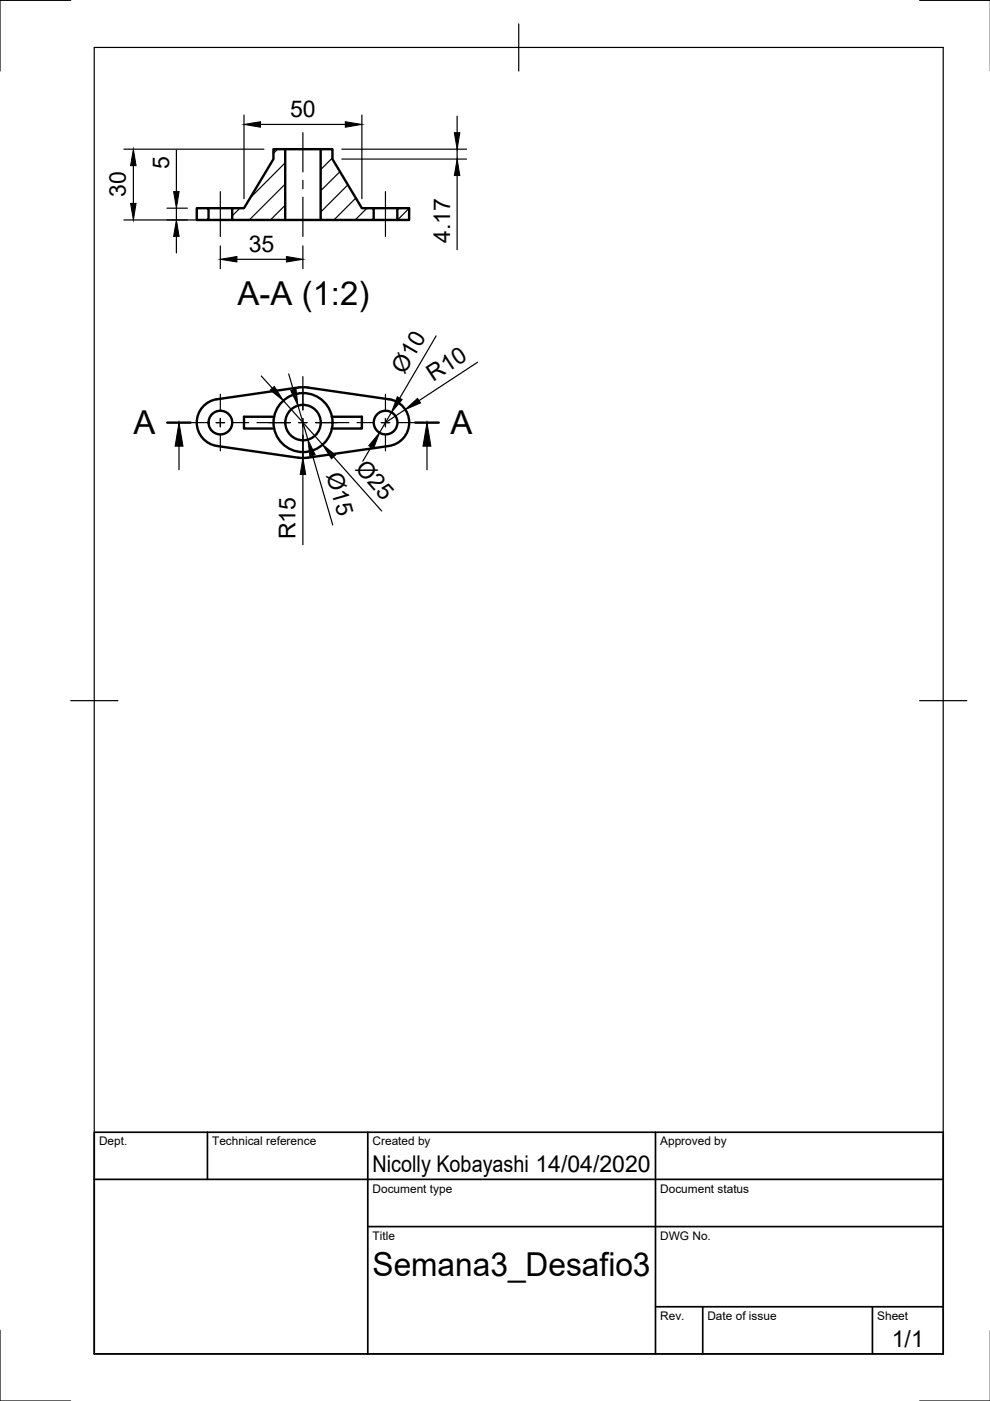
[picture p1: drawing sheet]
<svg xmlns="http://www.w3.org/2000/svg" width="210mm" height="297mm" viewBox="0 0 210 297" stroke-linecap="round" stroke-linejoin="round" font-family="sans-serif">
<!-- layer: Visible -->
<g fill="none" stroke="#000" stroke-width=".51">
<path d="M58 31.6h2.5v15h-11.3v-2.5h2.5l6.3-10.4zM60.5 31.6h7.5M68 31.6h2.5v2.1l6.2 10.4h2.5v2.5h-11.2zM41.7 44.1h2.5v2.5h-2.5zM44.2 44.1h5M44.2 46.6h5M60.5 46.6h7.5M79.2 44.1h5M79.2 46.6h5M84.2 44.1h2.5v2.5h-2.5zM58.1 88.4h-6.4v2.5h6.4M63.2 97h2.1"/>
<path d="M70.4 88.4h6.3v2.5h-6.3M82.4 84.7l-17.9-2.6-18.5 2.6a5 5 0 0 0-4.3 4.9 5 5 0 0 0 4.3 4.9l17.2 2.5M82.4 94.6l-17.1 2.4M82.5 84.6a5 5 0 0 1 4.3 5 5 5 0 0 1-4.3 4.9"/>
<circle cx="46.7" cy="89.6" r="2.51"/>
<circle cx="64.3" cy="89.6" r="6.3"/>
<circle cx="64.3" cy="89.6" r="3.8"/>
<circle cx="81.8" cy="89.6" r="2.51"/>
</g>
<!-- layer: Border -->
<path d="M15 .1h-15v15M20 10.1h180v276.9h-180zM110 5.1v10M195 .1h15M15 148.6h10M195 148.6h10M0 282.1v14.9h15M195 297h15" fill="none" stroke="#000" stroke-width=".25"/>
<!-- layer: TitleBlock -->
<path d="M20 240.1h180v46.9h-180zM20 250h180M44 240.1v9.9M78 240.1v46.9M139 240.1v46.9M78 260.1h122M139 277.1h61M149 277.1v9.9M185 277.1v9.9" fill="none" stroke="#000" stroke-width=".36"/>
<!-- layer: Hatching -->
<g fill="none" stroke="#000" stroke-width=".25">
<path d="M58.9 31.6l-.9 .9M60.5 34.5l-7.5 7.5M60.5 39l-7.6 7.6M70.5 33.5l-2.5 2.5M72.1 36.4l-4.1 4.1M73.8 39.2l-5.8 5.8M41.9 44.1l-.2 .2M44.2 46.3l-.3 .3M50.9 44.1l-1.7 1.7M60.5 43.5l-3.2 3.1M75.4 42l-4.6 4.6M77.8 44.1l-2.5 2.5"/>
<path d="M86.7 44.2l-2.4 2.4"/>
</g>
<!-- layer: Annotations -->
<path d="M35.5 89.6h4.9M88 89.6h5" fill="none" stroke="#000" stroke-width=".51"/>
<path d="M38 94.6v5M90.5 94.6v5" fill="none" stroke="#000" stroke-width=".25"/>
<path d="M38 89.6l.8 5h-1.7zM90.5 89.6l.9 5h-1.7z" fill="#000" stroke="#000" stroke-width=".21"/>
<!-- layer: Center Lines -->
<g fill="none" stroke="#000" stroke-width=".25">
<path d="M64.2 28.1v8.4M64.2 38.2v1.8M46.7 40.6v9.5M64.2 41.8v8.3M81.7 40.6v9.5M64.2 79.8v7.1M40.7 89.6h3.3M45.8 89.6h1.8M46.7 83.6v3.3M46.7 88.7v1.8M46.7 92.3v3.3M49.4 89.6h3.3"/>
<path d="M54.5 89.6h7.1M63.3 89.6h1.8M64.2 88.7v1.8M64.2 92.3v7M66.9 89.6h7.1M75.7 89.6h3.3M80.8 89.6h1.8M81.7 83.6v3.3M81.7 88.7v1.8M81.7 92.3v3.3M84.4 89.6h3.3"/>
</g>
<!-- layer: Dimensions -->
<g fill="none" stroke="#000" stroke-width=".25">
<path d="M26.3 31.6h29.7M28.3 35.1v8M37.4 31.8v8.8M51.7 24.4v17.7M55.2 26.4h18M72.5 31.6h26.4M72.5 33.7h26.4M76.7 24.4v17.7M96.9 24.6v3.5M96.9 31.6v2.1M96.9 37.2v15.7M26.3 46.6h20.9"/>
<path d="M35.4 44.1h4.3M37.4 44.1v2.5M37.4 50.1v3.5M46.7 52.1v4.9M50.2 55h10.5M64.2 52.1v4.9M55.4 79.7l2.3 2.6M61.2 79.3l1 3.3M92.5 71.2l-7.7 13.2M101.3 76.8l-12.5 8.1M60.1 84.9l8.3 9.4M63.2 86l2.1 7.2"/>
<path d="M64.2 89.6v7.5M66.3 96.6l4.2 14.7M70.7 96.9l10.2 11.4M78.7 94.8l-1.8 3M83 87.4l-2.5 4.4M85.9 86.9l-4.2 2.7M64.2 100.6v14.9"/>
</g>
<g fill="#000" stroke="#000" stroke-width=".21">
<path d="M28.3 31.6l.6 3.5h-1.2zM51.7 26.4l3.5-.6v1.2zM73.2 25.8l3.5 .6-3.5 .6zM96.3 28.1h1.2l-.6 3.5zM96.9 33.7l.6 3.5h-1.2zM27.7 43.1h1.2l-.6 3.5zM37.4 46.6l.6 3.5h-1.2zM36.8 40.6h1.2l-.6 3.5zM46.7 55l3.5-.6v1.1zM60.7 54.4l3.5 .6-3.5 .5zM57.3 82.7l.9-.8 1.9 3zM61.6 82.8l1.2-.3 .4 3.5z"/>
<path d="M65.3 93.2l1.5 3.2-1.1 .3zM68.4 94.3l2.7 2.2-.8 .8zM80.5 91.8l-1.3 3.3-1-.6zM84.2 84.1l1.1 .6-2.3 2.7zM85.9 86.9l2.6-2.4 .7 .9zM64.2 97.1l.6 3.5h-1.2z"/>
</g>
<g font-size="7">
<text x="50.4" y="64.7">A-A (1:2)</text>
<text x="28.3" y="92.1">A</text>
<text x="95.5" y="92.1">A</text>
<text x="79" y="270.6">Semana3_Desafio3</text>
</g>
<g font-size="4.9">
<text x="61.5" y="24.8">50</text>
<text x="35.8" y="35.8" transform="rotate(-90 35.8 35.8)">5</text>
<text x="26.7" y="41.8" transform="rotate(-90 26.7 41.8)">30</text>
<text x="52.7" y="53.4">35</text>
<text x="95.4" y="51.5" transform="rotate(-90 95.4 51.5)">4.17</text>
<text x="85.8" y="79.4" transform="rotate(-60 85.8 79.4)">Ø10</text>
<text x="91.8" y="81.1" transform="rotate(-33 91.8 81.1)">R10</text>
<text x="69.2" y="100.7" transform="rotate(74 69.2 100.7)">Ø15</text>
<text x="75.1" y="99.4" transform="rotate(48 75.1 99.4)">Ø25</text>
<text x="62.7" y="114.4" transform="rotate(-90 62.7 114.4)">R15</text>
<text x="79" y="248.5">Nicolly Kobayashi 14/04/2020</text>
<text x="189.1" y="285.7">1/1</text>
</g>
<g font-size="2.5">
<text x="21" y="242.9">Dept.</text>
<text x="45" y="242.9">Technical reference</text>
<text x="79" y="242.9">Created by</text>
<text x="140" y="242.9">Approved by</text>
<text x="79" y="252.8">Document type</text>
<text x="140" y="252.8">Document status</text>
<text x="79" y="262.9">Title</text>
<text x="140" y="262.9">DWG No.</text>
<text x="140" y="279.9">Rev.</text>
<text x="150" y="279.9">Date of issue</text>
<text x="186" y="279.9">Sheet</text>
</g>
</svg>
